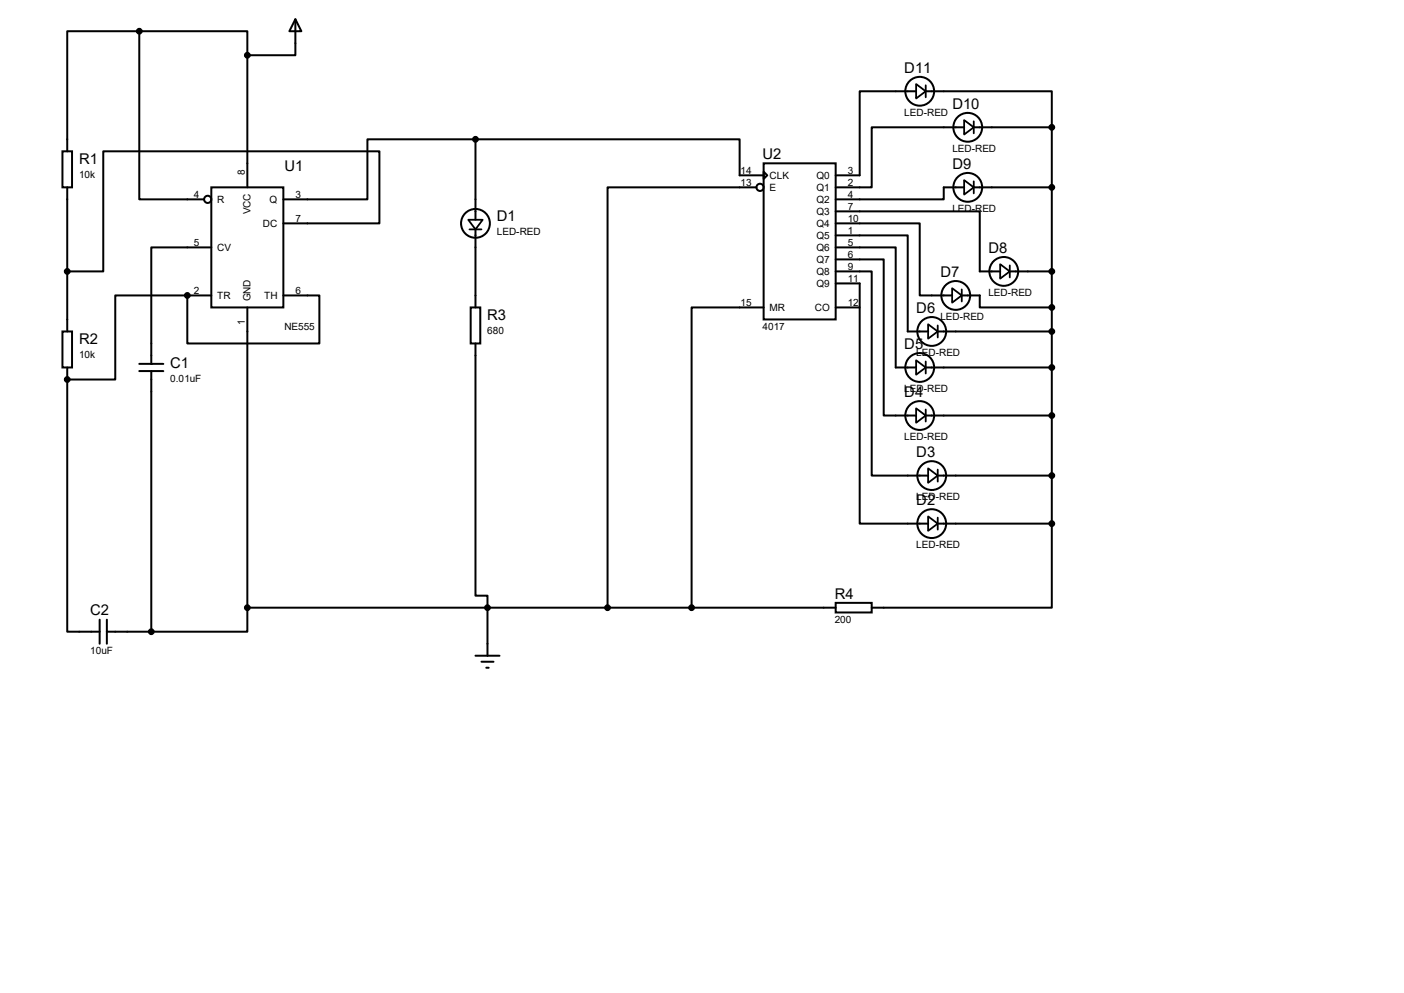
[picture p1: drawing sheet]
<svg xmlns="http://www.w3.org/2000/svg" width="297mm" height="210mm" viewBox="0 0 297 210" stroke-linecap="round" stroke-linejoin="round" font-family="sans-serif">
<g fill="none" stroke="#000" stroke-width=".42">
<path d="M29.5 6.6h-15.3v25.4M29.5 6.6h22.8v5.1M29.5 6.6v35.6h13.7M52.3 11.7v27.9M62.5 4.1l1.3 2.5h-2.6zM62.5 4.1v7.6h-10.2M193.8 19.3h-11.9v17.8h-5.1M195.8 19.3h26.7v7.6M13.2 32h2v7.6h-2zM14.2 39.6v30.5M44.7 39.6h15.2v25.4h-15.2zM100.6 29.5h-22.9v12.7h-17.8"/>
<path d="M100.6 29.5h55.9v7.6h5M100.6 29.5v17M160 39.6h-31.5v88.9M161.5 34.5h15.3v33.1h-15.3zM161.5 36.3l.8 .8-.8 .7zM204 26.9h-19.6v12.7h-7.6M204 39.6h-4.4v2.6h-22.8M206 39.6h16.5M206 26.9h16.5M222.5 26.9v83.8M44.7 52.3h-12.7v24.7M59.9 47.2h20.4v-15.2h-58.5v25.4h-7.6"/>
<path d="M100.6 48.5v16.5M176.8 59.9h5.1v50.8h14.4M176.8 57.4h7.6v43.2h11.9M176.8 54.9h10.1v33h6.9M176.8 52.3h12.7v25.4h4.3M176.8 49.8h15.2v20.3h4.3M176.8 47.2h17.8v15.3h6.8M176.8 44.7h30.5v12.7h4.3M213.6 57.4h8.9M13.2 70.1h2v7.6h-2zM14.2 77.7v2.6M29.5 78.5h5"/>
<path d="M29.5 77h5M32 78.5v55.1M39.6 62.5h-15.2v17.8h-10.2M39.6 62.5v10.1h28v-10.1h-7.7M39.6 62.5h5.1M52.3 65v63.5M99.6 65h2v7.6h-2zM100.6 72.6v53.4h2.5v12.7M161.5 65h-15.2v63.5M176.8 65h5.1M195.8 77.7h26.7M198.4 70.1h24.1"/>
<path d="M203.5 62.5h3.8v2.5h15.2M14.2 80.3v53.3h6.9M195.8 87.9h26.7M198.4 110.7h24.1M198.4 100.6h24.1M222.5 110.7v17.8h-38.1M21.1 131.1v5M22.6 133.6h9.4M22.6 131.1v5M52.3 128.5v5.1h-20.3M52.3 128.5h124.5M100.6 138.7h5.1"/>
<path d="M101.9 140h2.5M176.8 127.5h7.6v2h-7.6zM102.9 141.2h.5"/>
<circle cx="194.6" cy="19.3" r="3"/>
<circle cx="160.8" cy="39.6" r=".76"/>
<circle cx="204.7" cy="26.9" r="3"/>
<circle cx="204.7" cy="39.6" r="3"/>
<circle cx="43.9" cy="42.2" r=".76"/>
<circle cx="100.6" cy="47.2" r="3"/>
<circle cx="212.3" cy="57.4" r="3"/>
<circle cx="194.6" cy="77.7" r="3"/>
<circle cx="197.1" cy="70.1" r="3"/>
<circle cx="202.2" cy="62.5" r="3"/>
<circle cx="194.6" cy="87.9" r="3"/>
<circle cx="197.1" cy="110.7" r="3"/>
<circle cx="197.1" cy="100.6" r="3"/>
</g>
<g fill="#000">
<circle cx="39.6" cy="62.5" r=".21"/>
<circle cx="14.2" cy="80.3" r=".21"/>
</g>
<g fill="#000" stroke="#000" stroke-width=".42">
<circle cx="29.5" cy="6.6" r=".51"/>
<circle cx="52.3" cy="11.7" r=".51"/>
<circle cx="100.6" cy="29.5" r=".51"/>
<circle cx="222.5" cy="26.9" r=".51"/>
<circle cx="222.5" cy="39.6" r=".51"/>
<circle cx="14.2" cy="57.4" r=".51"/>
<circle cx="222.5" cy="57.4" r=".51"/>
<circle cx="39.6" cy="62.5" r=".51"/>
<circle cx="222.5" cy="70.1" r=".51"/>
<circle cx="222.5" cy="65" r=".51"/>
<circle cx="222.5" cy="77.7" r=".51"/>
<circle cx="14.2" cy="80.3" r=".51"/>
<circle cx="222.5" cy="87.9" r=".51"/>
<circle cx="222.5" cy="110.7" r=".51"/>
<circle cx="222.5" cy="100.6" r=".51"/>
<circle cx="32" cy="133.6" r=".51"/>
<circle cx="52.3" cy="128.5" r=".51"/>
<circle cx="103.1" cy="128.5" r=".51"/>
<circle cx="128.5" cy="128.5" r=".51"/>
<circle cx="146.3" cy="128.5" r=".51"/>
</g>
<g fill="none" stroke="#000" stroke-width=".38">
<path d="M193.8 17.8l2 1.5-2 1.5zM195.8 18v2.6M204 25.4l2 1.5-2 1.5zM204 38.1l2 1.5-2 1.5zM206 25.7v2.5M206 38.4v2.5M99.1 46.5h3l-1.5 2zM99.3 48.5h2.6M211.6 55.9l2 1.5-2 1.5zM213.6 56.1v2.6M193.8 76.2l2 1.5-2 1.5zM195.8 76.5v2.5"/>
<path d="M196.3 68.6l2.1 1.5-2.1 1.5zM198.4 68.8v2.6M201.4 61l2.1 1.5-2.1 1.5zM203.5 61.2v2.6M193.8 86.4l2 1.5-2 1.5zM195.8 86.6v2.6M196.3 99.1l2.1 1.5-2.1 1.5zM198.4 99.3v2.6M196.3 109.2l2.1 1.5-2.1 1.6zM198.4 109.5v2.5"/>
</g>
<g font-size="3.1">
<text x="191.3" y="15.4">D11</text>
<text x="201.5" y="23">D10</text>
<text x="16.7" y="34.6">R1</text>
<text x="161.3" y="33.7">U2</text>
<text x="201.5" y="35.7">D9</text>
<text x="60.2" y="36.2">U1</text>
<text x="105.1" y="46.8">D1</text>
<text x="209.1" y="53.5">D8</text>
<text x="198.9" y="58.5">D7</text>
<text x="103.1" y="67.6">R3</text>
<text x="193.8" y="66.2">D6</text>
<text x="16.7" y="72.7">R2</text>
<text x="36" y="77.8">C1</text>
<text x="191.3" y="73.8">D5</text>
<text x="191.3" y="83.9">D4</text>
<text x="193.8" y="96.6">D3</text>
<text x="193.8" y="106.8">D2</text>
<text x="19.1" y="130.2">C2</text>
<text x="176.6" y="126.6">R4</text>
</g>
<g font-size="2.1">
<text x="191.3" y="24.5">LED-RED</text>
<text x="201.5" y="32.1">LED-RED</text>
<text x="16.7" y="37.5">10k</text>
<text x="41" y="41.8">4</text>
<text x="51.8" y="37.1" transform="rotate(-90 51.8 37.1)">8</text>
<text x="62.5" y="41.8">3</text>
<text x="156.7" y="36.7">14</text>
<text x="156.7" y="39.2">13</text>
<text x="162.8" y="37.8">CLK</text>
<text x="162.8" y="40.4">E</text>
<text x="172.7" y="37.8">Q0</text>
<text x="172.7" y="40.4">Q1</text>
<text x="179.3" y="36.7">3</text>
<text x="179.3" y="39.2">2</text>
<text x="179.3" y="41.8">4</text>
<text x="46" y="42.9">R</text>
<text x="53" y="45.3" transform="rotate(-90 53 45.3)">VCC</text>
<text x="57" y="42.9">Q</text>
<text x="62.5" y="46.9">7</text>
<text x="172.7" y="42.9">Q2</text>
<text x="172.7" y="45.5">Q3</text>
<text x="179.3" y="44.3">7</text>
<text x="179.3" y="46.9">10</text>
<text x="201.5" y="44.8">LED-RED</text>
<text x="41" y="51.9">5</text>
<text x="46" y="53.1">CV</text>
<text x="55.6" y="48">DC</text>
<text x="105.1" y="49.7">LED-RED</text>
<text x="172.7" y="48">Q4</text>
<text x="172.7" y="50.5">Q5</text>
<text x="172.7" y="53.1">Q6</text>
<text x="179.3" y="49.4">1</text>
<text x="179.3" y="51.9">5</text>
<text x="172.7" y="55.6">Q7</text>
<text x="172.7" y="58.2">Q8</text>
<text x="179.3" y="54.5">6</text>
<text x="179.3" y="57">9</text>
<text x="179.3" y="59.6">11</text>
<text x="41" y="62.1">2</text>
<text x="46" y="63.2">TR</text>
<text x="53" y="63.8" transform="rotate(-90 53 63.8)">GND</text>
<text x="55.9" y="63.2">TH</text>
<text x="62.5" y="62.1">6</text>
<text x="156.7" y="64.6">15</text>
<text x="162.8" y="65.8">MR</text>
<text x="172.4" y="65.8">CO</text>
<text x="172.7" y="60.7">Q9</text>
<text x="179.3" y="64.6">12</text>
<text x="209.1" y="62.6">LED-RED</text>
<text x="51.8" y="68.7" transform="rotate(-90 51.8 68.7)">1</text>
<text x="60.2" y="69.7">NE555</text>
<text x="103.1" y="70.6">680</text>
<text x="161.3" y="69.7">4017</text>
<text x="198.9" y="67.7">LED-RED</text>
<text x="16.7" y="75.6">10k</text>
<text x="193.8" y="75.3">LED-RED</text>
<text x="36" y="80.7">0.01uF</text>
<text x="191.3" y="82.9">LED-RED</text>
<text x="191.3" y="93.1">LED-RED</text>
<text x="193.8" y="105.8">LED-RED</text>
<text x="193.8" y="116">LED-RED</text>
<text x="176.6" y="131.7">200</text>
<text x="19.1" y="138.3">10uF</text>
</g>
</svg>
